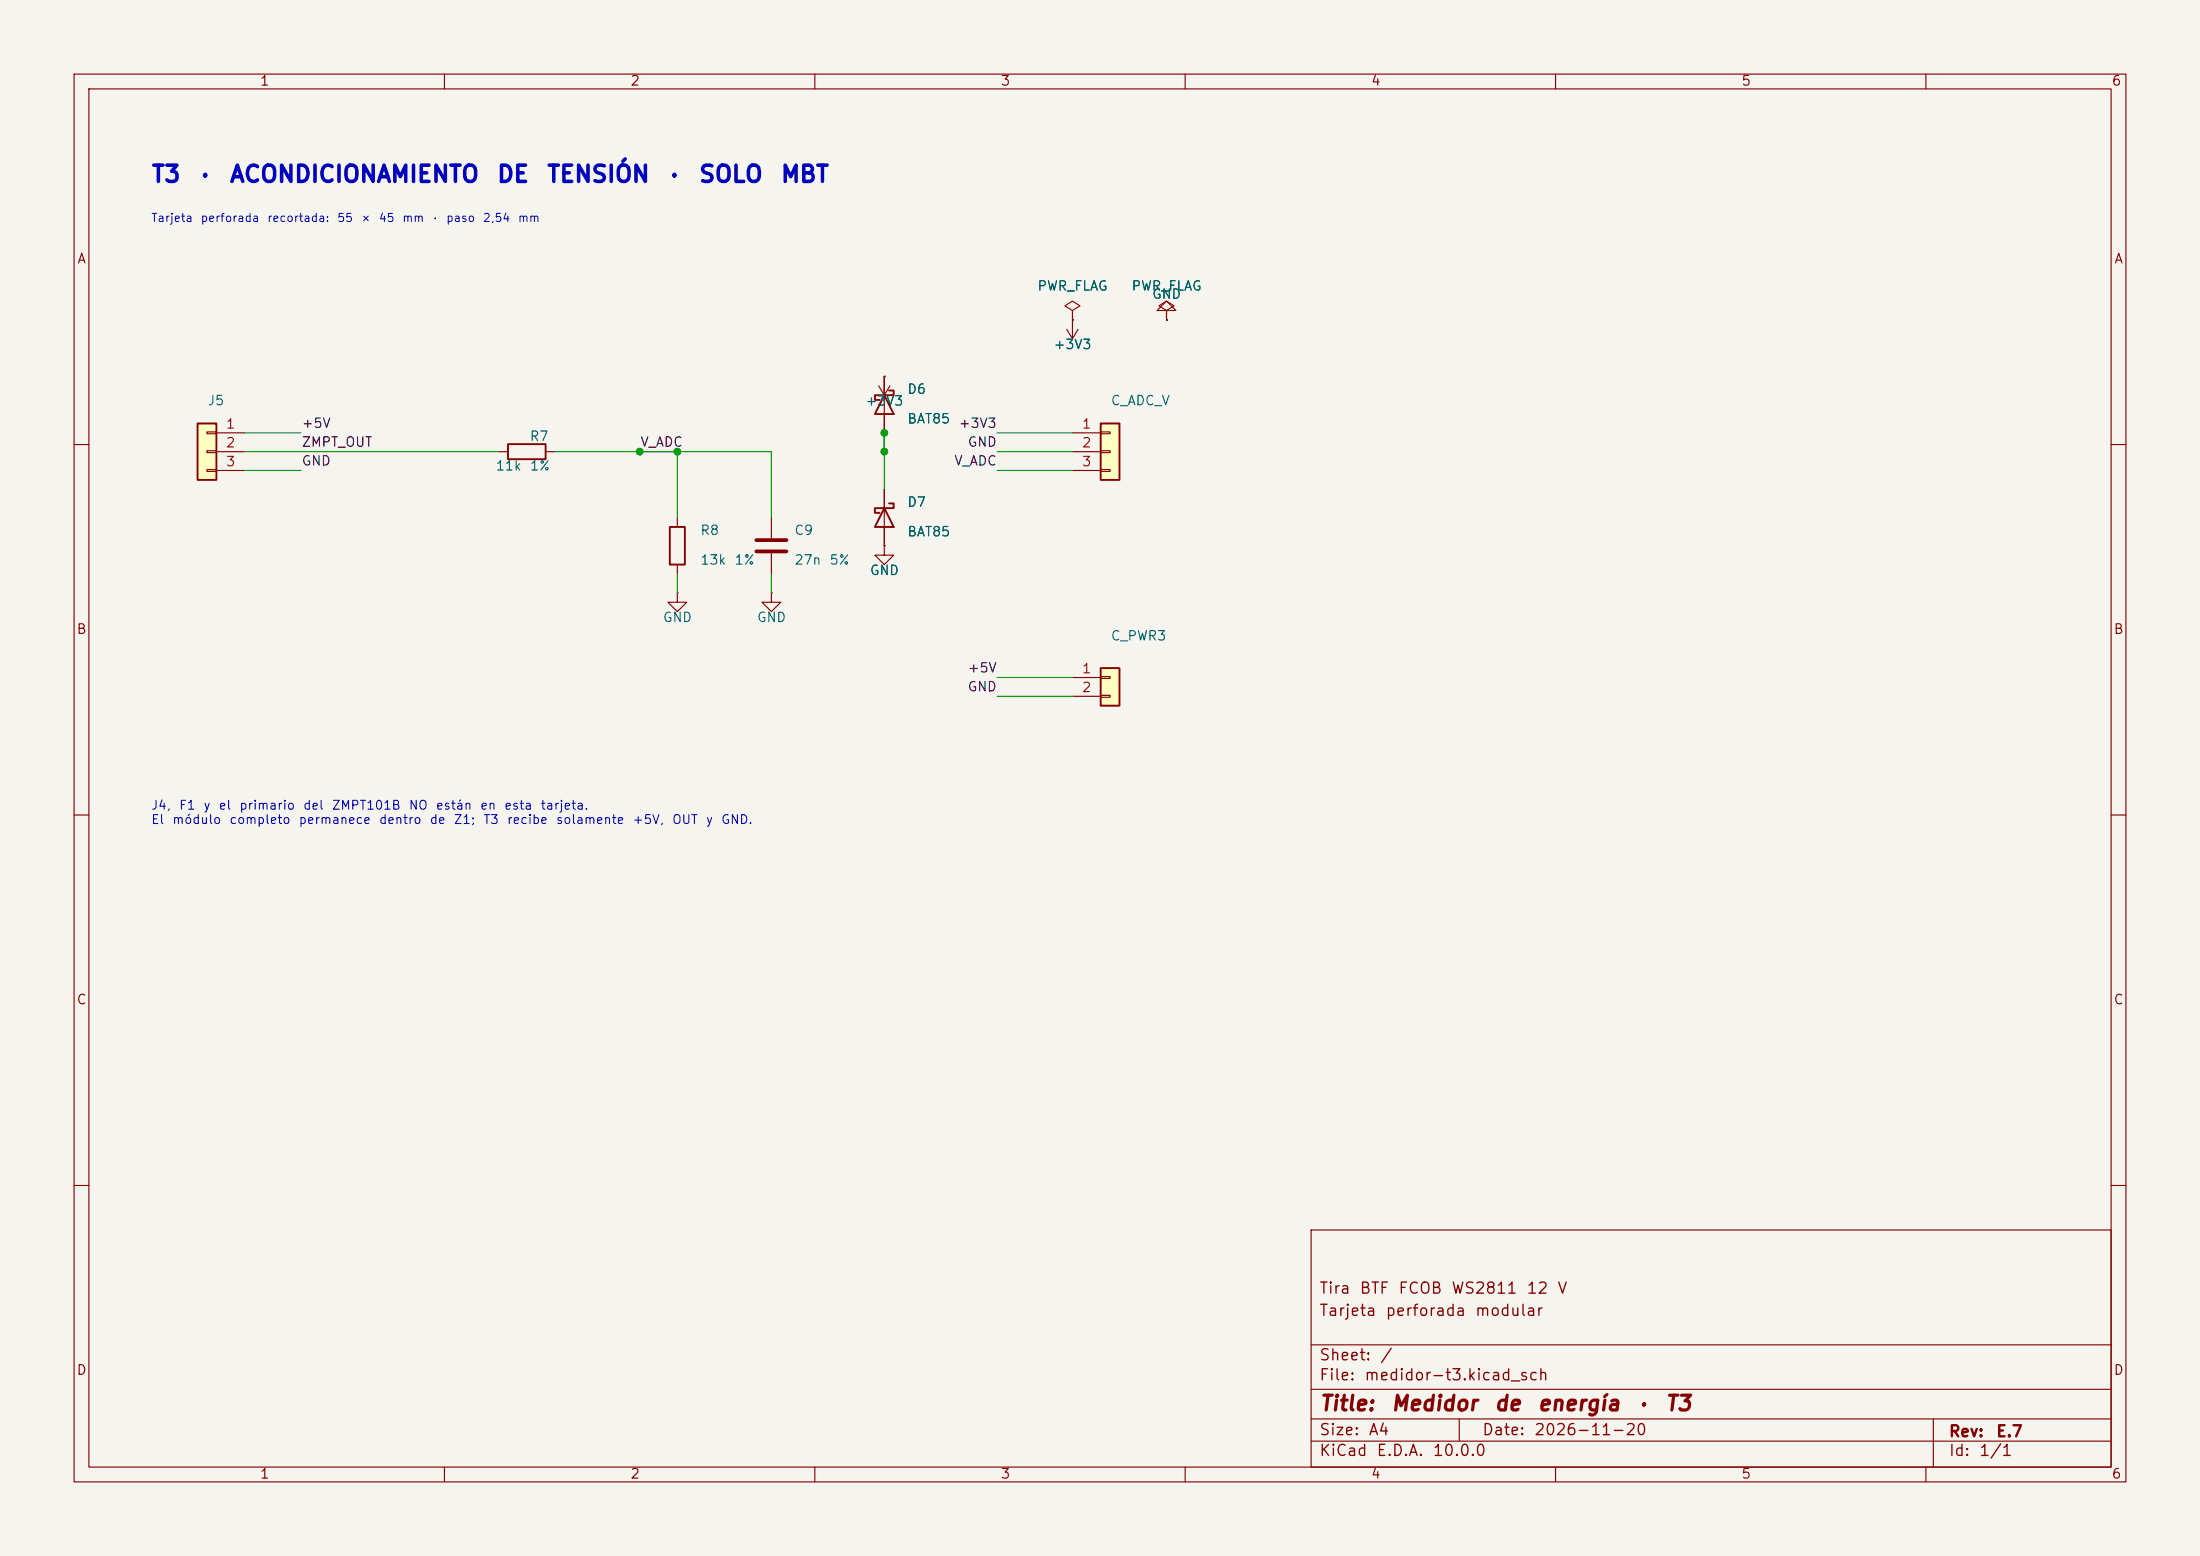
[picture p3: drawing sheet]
(kicad_sch
 (version 20250114)
 (generator "eeschema")
 (generator_version "9.0")
 (paper "A4")
 (title_block
  (title "Medidor de energía · T3")
  (date "2026-11-20")
  (rev "E.7")
  (company "")
  (comment 1 "Tarjeta perforada modular")
  (comment 2 "Tira BTF FCOB WS2811 12 V"))
 (lib_symbols
  (symbol "Connector_Generic:Conn_01x03"
   (pin_names
    (offset 1.016) (hide yes)) (exclude_from_sim no) (in_bom yes) (on_board yes)
   (in_pos_files yes)
   (duplicate_pin_numbers_are_jumpers no)
   (property "Reference" "J" (at 0 5.08 0) (show_name no) (do_not_autoplace no) (effects (font (size 1.27 1.27))))
   (property "Value" "Conn_01x03" (at 0 -5.08 0) (show_name no) (do_not_autoplace no) (effects (font (size 1.27 1.27))))
   (property "Footprint" "" (at 0 0 0) (show_name no) (do_not_autoplace no) (hide yes) (effects (font (size 1.27 1.27))))
   (property "Datasheet" "" (at 0 0 0) (show_name no) (do_not_autoplace no) (hide yes) (effects (font (size 1.27 1.27))))
   (property "Description" "Generic connector, single row, 01x03, script generated (kicad-library-utils/schlib/autogen/connector/)" (at 0 0 0) (show_name no) (do_not_autoplace no) (hide yes) (effects (font (size 1.27 1.27))))
   (symbol "Conn_01x03_1_1"
    (rectangle (start -1.27 3.81) (end 1.27 -3.81) (stroke (width 0.254) (type default)) (fill (type background)))
    (rectangle (start -1.27 2.667) (end 0 2.413) (stroke (width 0.1524) (type default)) (fill (type none)))
    (rectangle (start -1.27 0.127) (end 0 -0.127) (stroke (width 0.1524) (type default)) (fill (type none)))
    (rectangle (start -1.27 -2.413) (end 0 -2.667) (stroke (width 0.1524) (type default)) (fill (type none)))
    (pin passive line (at -5.08 2.54 0) (length 3.81) (name "Pin_1" (effects (font (size 1.27 1.27)))) (number "1" (effects (font (size 1.27 1.27)))))
    (pin passive line (at -5.08 0 0) (length 3.81) (name "Pin_2" (effects (font (size 1.27 1.27)))) (number "2" (effects (font (size 1.27 1.27)))))
    (pin passive line (at -5.08 -2.54 0) (length 3.81) (name "Pin_3" (effects (font (size 1.27 1.27)))) (number "3" (effects (font (size 1.27 1.27))))))
   (embedded_fonts no))
  (symbol "Device:R"
   (pin_numbers (hide yes))
   (pin_names
    (offset 0)) (exclude_from_sim no) (in_bom yes) (on_board yes)
   (in_pos_files yes)
   (duplicate_pin_numbers_are_jumpers no)
   (property "Reference" "R" (at 2.032 0 90) (show_name no) (do_not_autoplace no) (effects (font (size 1.27 1.27))))
   (property "Value" "R" (at 0 0 90) (show_name no) (do_not_autoplace no) (effects (font (size 1.27 1.27))))
   (property "Footprint" "" (at -1.778 0 90) (show_name no) (do_not_autoplace no) (hide yes) (effects (font (size 1.27 1.27))))
   (property "Datasheet" "" (at 0 0 0) (show_name no) (do_not_autoplace no) (hide yes) (effects (font (size 1.27 1.27))))
   (property "Description" "Resistor" (at 0 0 0) (show_name no) (do_not_autoplace no) (hide yes) (effects (font (size 1.27 1.27))))
   (symbol "R_0_1"
    (rectangle (start -1.016 -2.54) (end 1.016 2.54) (stroke (width 0.254) (type default)) (fill (type none))))
   (symbol "R_1_1"
    (pin passive line (at 0 3.81 270) (length 1.27) (name "" (effects (font (size 1.27 1.27)))) (number "1" (effects (font (size 1.27 1.27)))))
    (pin passive line (at 0 -3.81 90) (length 1.27) (name "" (effects (font (size 1.27 1.27)))) (number "2" (effects (font (size 1.27 1.27))))))
   (embedded_fonts no))
  (symbol "Device:C"
   (pin_numbers (hide yes))
   (pin_names
    (offset 0.254)) (exclude_from_sim no) (in_bom yes) (on_board yes)
   (in_pos_files yes)
   (duplicate_pin_numbers_are_jumpers no)
   (property "Reference" "C" (at 0.635 2.54 0) (show_name no) (do_not_autoplace no) (effects (font (size 1.27 1.27)) (justify left)))
   (property "Value" "C" (at 0.635 -2.54 0) (show_name no) (do_not_autoplace no) (effects (font (size 1.27 1.27)) (justify left)))
   (property "Footprint" "" (at 0.9652 -3.81 0) (show_name no) (do_not_autoplace no) (hide yes) (effects (font (size 1.27 1.27))))
   (property "Datasheet" "" (at 0 0 0) (show_name no) (do_not_autoplace no) (hide yes) (effects (font (size 1.27 1.27))))
   (property "Description" "Unpolarized capacitor" (at 0 0 0) (show_name no) (do_not_autoplace no) (hide yes) (effects (font (size 1.27 1.27))))
   (symbol "C_0_1"
    (polyline (pts (xy -2.032 0.762) (xy 2.032 0.762)) (stroke (width 0.508) (type default)) (fill (type none)))
    (polyline (pts (xy -2.032 -0.762) (xy 2.032 -0.762)) (stroke (width 0.508) (type default)) (fill (type none))))
   (symbol "C_1_1"
    (pin passive line (at 0 3.81 270) (length 2.794) (name "" (effects (font (size 1.27 1.27)))) (number "1" (effects (font (size 1.27 1.27)))))
    (pin passive line (at 0 -3.81 90) (length 2.794) (name "" (effects (font (size 1.27 1.27)))) (number "2" (effects (font (size 1.27 1.27))))))
   (embedded_fonts no))
  (symbol "power:GND"
   (power global)
   (pin_numbers (hide yes))
   (pin_names
    (offset 0) (hide yes)) (exclude_from_sim no) (in_bom yes) (on_board yes)
   (in_pos_files yes)
   (duplicate_pin_numbers_are_jumpers no)
   (property "Reference" "#PWR" (at 0 -6.35 0) (show_name no) (do_not_autoplace no) (hide yes) (effects (font (size 1.27 1.27))))
   (property "Value" "GND" (at 0 -3.81 0) (show_name no) (do_not_autoplace no) (effects (font (size 1.27 1.27))))
   (property "Footprint" "" (at 0 0 0) (show_name no) (do_not_autoplace no) (hide yes) (effects (font (size 1.27 1.27))))
   (property "Datasheet" "" (at 0 0 0) (show_name no) (do_not_autoplace no) (hide yes) (effects (font (size 1.27 1.27))))
   (property "Description" "Power symbol creates a global label with name \"GND\" , ground" (at 0 0 0) (show_name no) (do_not_autoplace no) (hide yes) (effects (font (size 1.27 1.27))))
   (symbol "GND_0_1"
    (polyline (pts (xy 0 0) (xy 0 -1.27) (xy 1.27 -1.27) (xy 0 -2.54) (xy -1.27 -1.27) (xy 0 -1.27)) (stroke (width 0) (type default)) (fill (type none))))
   (symbol "GND_1_1"
    (pin power_in line (at 0 0 270) (length 0) (name "" (effects (font (size 1.27 1.27)))) (number "1" (effects (font (size 1.27 1.27))))))
   (embedded_fonts no))
  (symbol "Device:D_Schottky"
   (pin_numbers (hide yes))
   (pin_names
    (offset 1.016) (hide yes)) (exclude_from_sim no) (in_bom yes) (on_board yes)
   (in_pos_files yes)
   (duplicate_pin_numbers_are_jumpers no)
   (property "Reference" "D" (at 0 2.54 0) (show_name no) (do_not_autoplace no) (effects (font (size 1.27 1.27))))
   (property "Value" "D_Schottky" (at 0 -2.54 0) (show_name no) (do_not_autoplace no) (effects (font (size 1.27 1.27))))
   (property "Footprint" "" (at 0 0 0) (show_name no) (do_not_autoplace no) (hide yes) (effects (font (size 1.27 1.27))))
   (property "Datasheet" "" (at 0 0 0) (show_name no) (do_not_autoplace no) (hide yes) (effects (font (size 1.27 1.27))))
   (property "Description" "Schottky diode" (at 0 0 0) (show_name no) (do_not_autoplace no) (hide yes) (effects (font (size 1.27 1.27))))
   (symbol "D_Schottky_0_1"
    (polyline (pts (xy -1.905 0.635) (xy -1.905 1.27) (xy -1.27 1.27) (xy -1.27 -1.27) (xy -0.635 -1.27) (xy -0.635 -0.635)) (stroke (width 0.254) (type default)) (fill (type none)))
    (polyline (pts (xy 1.27 1.27) (xy 1.27 -1.27) (xy -1.27 0) (xy 1.27 1.27)) (stroke (width 0.254) (type default)) (fill (type none)))
    (polyline (pts (xy 1.27 0) (xy -1.27 0)) (stroke (width 0) (type default)) (fill (type none))))
   (symbol "D_Schottky_1_1"
    (pin passive line (at -3.81 0 0) (length 2.54) (name "K" (effects (font (size 1.27 1.27)))) (number "1" (effects (font (size 1.27 1.27)))))
    (pin passive line (at 3.81 0 180) (length 2.54) (name "A" (effects (font (size 1.27 1.27)))) (number "2" (effects (font (size 1.27 1.27))))))
   (embedded_fonts no))
  (symbol "power:+3V3"
   (power global)
   (pin_numbers (hide yes))
   (pin_names
    (offset 0) (hide yes)) (exclude_from_sim no) (in_bom yes) (on_board yes)
   (in_pos_files yes)
   (duplicate_pin_numbers_are_jumpers no)
   (property "Reference" "#PWR" (at 0 -3.81 0) (show_name no) (do_not_autoplace no) (hide yes) (effects (font (size 1.27 1.27))))
   (property "Value" "+3V3" (at 0 3.556 0) (show_name no) (do_not_autoplace no) (effects (font (size 1.27 1.27))))
   (property "Footprint" "" (at 0 0 0) (show_name no) (do_not_autoplace no) (hide yes) (effects (font (size 1.27 1.27))))
   (property "Datasheet" "" (at 0 0 0) (show_name no) (do_not_autoplace no) (hide yes) (effects (font (size 1.27 1.27))))
   (property "Description" "Power symbol creates a global label with name \"+3V3\"" (at 0 0 0) (show_name no) (do_not_autoplace no) (hide yes) (effects (font (size 1.27 1.27))))
   (symbol "+3V3_0_1"
    (polyline (pts (xy -0.762 1.27) (xy 0 2.54)) (stroke (width 0) (type default)) (fill (type none)))
    (polyline (pts (xy 0 2.54) (xy 0.762 1.27)) (stroke (width 0) (type default)) (fill (type none)))
    (polyline (pts (xy 0 0) (xy 0 2.54)) (stroke (width 0) (type default)) (fill (type none))))
   (symbol "+3V3_1_1"
    (pin power_in line (at 0 0 90) (length 0) (name "" (effects (font (size 1.27 1.27)))) (number "1" (effects (font (size 1.27 1.27))))))
   (embedded_fonts no))
  (symbol "Connector_Generic:Conn_01x02"
   (pin_names
    (offset 1.016) (hide yes)) (exclude_from_sim no) (in_bom yes) (on_board yes)
   (in_pos_files yes)
   (duplicate_pin_numbers_are_jumpers no)
   (property "Reference" "J" (at 0 2.54 0) (show_name no) (do_not_autoplace no) (effects (font (size 1.27 1.27))))
   (property "Value" "Conn_01x02" (at 0 -5.08 0) (show_name no) (do_not_autoplace no) (effects (font (size 1.27 1.27))))
   (property "Footprint" "" (at 0 0 0) (show_name no) (do_not_autoplace no) (hide yes) (effects (font (size 1.27 1.27))))
   (property "Datasheet" "" (at 0 0 0) (show_name no) (do_not_autoplace no) (hide yes) (effects (font (size 1.27 1.27))))
   (property "Description" "Generic connector, single row, 01x02, script generated (kicad-library-utils/schlib/autogen/connector/)" (at 0 0 0) (show_name no) (do_not_autoplace no) (hide yes) (effects (font (size 1.27 1.27))))
   (symbol "Conn_01x02_1_1"
    (rectangle (start -1.27 1.27) (end 1.27 -3.81) (stroke (width 0.254) (type default)) (fill (type background)))
    (rectangle (start -1.27 0.127) (end 0 -0.127) (stroke (width 0.1524) (type default)) (fill (type none)))
    (rectangle (start -1.27 -2.413) (end 0 -2.667) (stroke (width 0.1524) (type default)) (fill (type none)))
    (pin passive line (at -5.08 0 0) (length 3.81) (name "Pin_1" (effects (font (size 1.27 1.27)))) (number "1" (effects (font (size 1.27 1.27)))))
    (pin passive line (at -5.08 -2.54 0) (length 3.81) (name "Pin_2" (effects (font (size 1.27 1.27)))) (number "2" (effects (font (size 1.27 1.27))))))
   (embedded_fonts no))
  (symbol "power:PWR_FLAG"
   (power global)
   (pin_numbers (hide yes))
   (pin_names
    (offset 0) (hide yes)) (exclude_from_sim no) (in_bom yes) (on_board yes)
   (in_pos_files yes)
   (duplicate_pin_numbers_are_jumpers no)
   (property "Reference" "#FLG" (at 0 1.905 0) (show_name no) (do_not_autoplace no) (hide yes) (effects (font (size 1.27 1.27))))
   (property "Value" "PWR_FLAG" (at 0 3.81 0) (show_name no) (do_not_autoplace no) (effects (font (size 1.27 1.27))))
   (property "Footprint" "" (at 0 0 0) (show_name no) (do_not_autoplace no) (hide yes) (effects (font (size 1.27 1.27))))
   (property "Datasheet" "" (at 0 0 0) (show_name no) (do_not_autoplace no) (hide yes) (effects (font (size 1.27 1.27))))
   (property "Description" "Special symbol for telling ERC where power comes from" (at 0 0 0) (show_name no) (do_not_autoplace no) (hide yes) (effects (font (size 1.27 1.27))))
   (symbol "PWR_FLAG_0_0"
    (pin power_out line (at 0 0 90) (length 0) (name "" (effects (font (size 1.27 1.27)))) (number "1" (effects (font (size 1.27 1.27))))))
   (symbol "PWR_FLAG_0_1"
    (polyline (pts (xy 0 0) (xy 0 1.27) (xy -1.016 1.905) (xy 0 2.54) (xy 1.016 1.905) (xy 0 1.27)) (stroke (width 0) (type default)) (fill (type none))))
   (embedded_fonts no)))
 (junction
  (at 86.36 60.96)
  (diameter 0)
  (color 0 0 0 0))
 (junction
  (at 91.44 60.96)
  (diameter 0)
  (color 0 0 0 0))
 (junction
  (at 119.38 58.42)
  (diameter 0)
  (color 0 0 0 0))
 (junction
  (at 119.38 60.96)
  (diameter 0)
  (color 0 0 0 0))
 (wire
  (pts (xy 33.02 58.42) (xy 40.64 58.42))
  (stroke (width 0) (type default)))
 (wire
  (pts (xy 33.02 60.96) (xy 40.64 60.96))
  (stroke (width 0) (type default)))
 (wire
  (pts (xy 33.02 63.5) (xy 40.64 63.5))
  (stroke (width 0) (type default)))
 (wire
  (pts (xy 40.64 60.96) (xy 67.31 60.96))
  (stroke (width 0) (type default)))
 (wire
  (pts (xy 74.93 60.96) (xy 86.36 60.96))
  (stroke (width 0) (type default)))
 (wire
  (pts (xy 91.44 69.85) (xy 91.44 60.96))
  (stroke (width 0) (type default)))
 (wire
  (pts (xy 91.44 60.96) (xy 86.36 60.96))
  (stroke (width 0) (type default)))
 (wire
  (pts (xy 91.44 77.47) (xy 91.44 80.01))
  (stroke (width 0) (type default)))
 (wire
  (pts (xy 104.14 69.85) (xy 104.14 60.96))
  (stroke (width 0) (type default)))
 (wire
  (pts (xy 104.14 60.96) (xy 86.36 60.96))
  (stroke (width 0) (type default)))
 (wire
  (pts (xy 104.14 77.47) (xy 104.14 80.01))
  (stroke (width 0) (type default)))
 (wire
  (pts (xy 119.38 60.96) (xy 119.38 58.42))
  (stroke (width 0) (type default)))
 (wire
  (pts (xy 119.38 58.42) (xy 119.38 66.04))
  (stroke (width 0) (type default)))
 (wire
  (pts (xy 144.78 58.42) (xy 134.62 58.42))
  (stroke (width 0) (type default)))
 (wire
  (pts (xy 144.78 60.96) (xy 134.62 60.96))
  (stroke (width 0) (type default)))
 (wire
  (pts (xy 144.78 63.5) (xy 134.62 63.5))
  (stroke (width 0) (type default)))
 (wire
  (pts (xy 144.78 91.44) (xy 134.62 91.44))
  (stroke (width 0) (type default)))
 (wire
  (pts (xy 144.78 93.98) (xy 134.62 93.98))
  (stroke (width 0) (type default)))
 (text "T3 · ACONDICIONAMIENTO DE TENSIÓN · SOLO MBT"
  (exclude_from_sim no)
  (at 20.32 25.4 0)
  (effects (font (size 2.2 2.2)
    (bold yes)) (justify left bottom)))
 (text "Tarjeta perforada recortada: 55 × 45 mm · paso 2,54 mm"
  (exclude_from_sim no)
  (at 20.32 30.48 0)
  (effects (font (size 1.1 1.1)) (justify left bottom)))
 (symbol
  (lib_id "Connector_Generic:Conn_01x03")
  (at 27.94 60.96 0)
  (mirror y)
  (unit 1)
  (exclude_from_sim no)
  (in_bom yes)
  (on_board yes)
  (dnp no)
  (property "Reference" "J5" (at 27.94 54.15 0) (effects (font (size 1.27 1.27)) (justify right)))
  (property "Value" "ZMPT MBT: +5V / OUT / GND" (at 30.94 62.96 0) (effects (font (size 1.27 1.27)) (justify right) (hide yes)))
  (property "Footprint" "Connector_JST:JST_XH_B3B-XH-A_1x03_P2.50mm_Vertical" (at 27.94 60.96 0) (effects (font (size 1.27 1.27)) (hide yes)))
  (property "Datasheet" "" (at 27.94 60.96 0) (effects (font (size 1.27 1.27)) (hide yes)))
  (pin "1")
  (pin "2")
  (pin "3"))
 (label "+5V"
  (at 40.64 58.42 0)
  (effects (font (size 1.27 1.27)) (justify left bottom)))
 (label "ZMPT_OUT"
  (at 40.64 60.96 0)
  (effects (font (size 1.27 1.27)) (justify left bottom)))
 (label "GND"
  (at 40.64 63.5 0)
  (effects (font (size 1.27 1.27)) (justify left bottom)))
 (symbol
  (lib_id "Device:R")
  (at 71.12 60.96 90)
  (unit 1)
  (exclude_from_sim no)
  (in_bom yes)
  (on_board yes)
  (dnp no)
  (property "Reference" "R7" (at 74.12 58.96 90) (effects (font (size 1.27 1.27)) (justify left)))
  (property "Value" "11k 1%" (at 74.12 62.96 90) (effects (font (size 1.27 1.27)) (justify left)))
  (property "Footprint" "Resistor_THT:R_Axial_DIN0207_L6.3mm_D2.5mm_P10.16mm_Horizontal" (at 71.12 60.96 0) (effects (font (size 1.27 1.27)) (hide yes)))
  (property "Datasheet" "" (at 71.12 60.96 0) (effects (font (size 1.27 1.27)) (hide yes)))
  (pin "1")
  (pin "2"))
 (label "V_ADC"
  (at 86.36 60.96 0)
  (effects (font (size 1.27 1.27)) (justify left bottom)))
 (symbol
  (lib_id "Device:R")
  (at 91.44 73.66 0)
  (unit 1)
  (exclude_from_sim no)
  (in_bom yes)
  (on_board yes)
  (dnp no)
  (property "Reference" "R8" (at 94.44 71.66 0) (effects (font (size 1.27 1.27)) (justify left)))
  (property "Value" "13k 1%" (at 94.44 75.66 0) (effects (font (size 1.27 1.27)) (justify left)))
  (property "Footprint" "Resistor_THT:R_Axial_DIN0207_L6.3mm_D2.5mm_P10.16mm_Horizontal" (at 91.44 73.66 0) (effects (font (size 1.27 1.27)) (hide yes)))
  (property "Datasheet" "" (at 91.44 73.66 0) (effects (font (size 1.27 1.27)) (hide yes)))
  (pin "1")
  (pin "2"))
 (symbol
  (lib_id "Device:C")
  (at 104.14 73.66 0)
  (unit 1)
  (exclude_from_sim no)
  (in_bom yes)
  (on_board yes)
  (dnp no)
  (property "Reference" "C9" (at 107.14 71.66 0) (effects (font (size 1.27 1.27)) (justify left)))
  (property "Value" "27n 5%" (at 107.14 75.66 0) (effects (font (size 1.27 1.27)) (justify left)))
  (property "Footprint" "Capacitor_THT:C_Disc_D5.0mm_W2.5mm_P5.00mm" (at 104.14 73.66 0) (effects (font (size 1.27 1.27)) (hide yes)))
  (property "Datasheet" "" (at 104.14 73.66 0) (effects (font (size 1.27 1.27)) (hide yes)))
  (pin "1")
  (pin "2"))
 (symbol
  (lib_id "power:GND")
  (at 91.44 80.01 0)
  (unit 1)
  (exclude_from_sim no)
  (in_bom no)
  (on_board yes)
  (dnp no)
  (property "Reference" "#PWR001" (at 91.44 80.01 0) (effects (font (size 1.27 1.27)) (hide yes)))
  (property "Value" "GND" (at 91.44 83.41 0) (effects (font (size 1.27 1.27))))
  (property "Footprint" "" (at 91.44 80.01 0) (effects (font (size 1.27 1.27)) (hide yes)))
  (property "Datasheet" "" (at 91.44 80.01 0) (effects (font (size 1.27 1.27)) (hide yes)))
  (pin "1"))
 (symbol
  (lib_id "power:GND")
  (at 104.14 80.01 0)
  (unit 1)
  (exclude_from_sim no)
  (in_bom no)
  (on_board yes)
  (dnp no)
  (property "Reference" "#PWR002" (at 104.14 80.01 0) (effects (font (size 1.27 1.27)) (hide yes)))
  (property "Value" "GND" (at 104.14 83.41 0) (effects (font (size 1.27 1.27))))
  (property "Footprint" "" (at 104.14 80.01 0) (effects (font (size 1.27 1.27)) (hide yes)))
  (property "Datasheet" "" (at 104.14 80.01 0) (effects (font (size 1.27 1.27)) (hide yes)))
  (pin "1"))
 (symbol
  (lib_id "Device:D_Schottky")
  (at 119.38 54.61 270)
  (unit 1)
  (exclude_from_sim no)
  (in_bom yes)
  (on_board yes)
  (dnp no)
  (property "Reference" "D6" (at 122.38 52.61 270) (effects (font (size 1.27 1.27)) (justify right)))
  (property "Value" "BAT85" (at 122.38 56.61 270) (effects (font (size 1.27 1.27)) (justify right)))
  (property "Footprint" "Diode_THT:D_DO-35_SOD27_P7.62mm_Horizontal" (at 119.38 54.61 0) (effects (font (size 1.27 1.27)) (hide yes)))
  (property "Datasheet" "" (at 119.38 54.61 0) (effects (font (size 1.27 1.27)) (hide yes)))
  (pin "1")
  (pin "2"))
 (symbol
  (lib_id "Device:D_Schottky")
  (at 119.38 69.85 270)
  (unit 1)
  (exclude_from_sim no)
  (in_bom yes)
  (on_board yes)
  (dnp no)
  (property "Reference" "D7" (at 122.38 67.85 270) (effects (font (size 1.27 1.27)) (justify right)))
  (property "Value" "BAT85" (at 122.38 71.85 270) (effects (font (size 1.27 1.27)) (justify right)))
  (property "Footprint" "Diode_THT:D_DO-35_SOD27_P7.62mm_Horizontal" (at 119.38 69.85 0) (effects (font (size 1.27 1.27)) (hide yes)))
  (property "Datasheet" "" (at 119.38 69.85 0) (effects (font (size 1.27 1.27)) (hide yes)))
  (pin "1")
  (pin "2"))
 (symbol
  (lib_id "power:+3V3")
  (at 119.38 50.8 180)
  (unit 1)
  (exclude_from_sim no)
  (in_bom no)
  (on_board yes)
  (dnp no)
  (property "Reference" "#PWR003" (at 119.38 50.8 0) (effects (font (size 1.27 1.27)) (hide yes)))
  (property "Value" "+3V3" (at 119.38 54.2 0) (effects (font (size 1.27 1.27))))
  (property "Footprint" "" (at 119.38 50.8 0) (effects (font (size 1.27 1.27)) (hide yes)))
  (property "Datasheet" "" (at 119.38 50.8 0) (effects (font (size 1.27 1.27)) (hide yes)))
  (pin "1"))
 (symbol
  (lib_id "power:GND")
  (at 119.38 73.66 0)
  (unit 1)
  (exclude_from_sim no)
  (in_bom no)
  (on_board yes)
  (dnp no)
  (property "Reference" "#PWR004" (at 119.38 73.66 0) (effects (font (size 1.27 1.27)) (hide yes)))
  (property "Value" "GND" (at 119.38 77.06 0) (effects (font (size 1.27 1.27))))
  (property "Footprint" "" (at 119.38 73.66 0) (effects (font (size 1.27 1.27)) (hide yes)))
  (property "Datasheet" "" (at 119.38 73.66 0) (effects (font (size 1.27 1.27)) (hide yes)))
  (pin "1"))
 (symbol
  (lib_id "Connector_Generic:Conn_01x03")
  (at 149.86 60.96 0)
  (unit 1)
  (exclude_from_sim no)
  (in_bom yes)
  (on_board yes)
  (dnp no)
  (property "Reference" "C_ADC_V" (at 149.86 54.15 0) (effects (font (size 1.27 1.27)) (justify left)))
  (property "Value" "+3V3 / GND / V_ADC" (at 152.86 62.96 0) (effects (font (size 1.27 1.27)) (justify left) (hide yes)))
  (property "Footprint" "Connector_JST:JST_XH_B3B-XH-A_1x03_P2.50mm_Vertical" (at 149.86 60.96 0) (effects (font (size 1.27 1.27)) (hide yes)))
  (property "Datasheet" "" (at 149.86 60.96 0) (effects (font (size 1.27 1.27)) (hide yes)))
  (pin "1")
  (pin "2")
  (pin "3"))
 (label "+3V3"
  (at 134.62 58.42 180)
  (effects (font (size 1.27 1.27)) (justify right bottom)))
 (label "GND"
  (at 134.62 60.96 180)
  (effects (font (size 1.27 1.27)) (justify right bottom)))
 (label "V_ADC"
  (at 134.62 63.5 180)
  (effects (font (size 1.27 1.27)) (justify right bottom)))
 (symbol
  (lib_id "Connector_Generic:Conn_01x02")
  (at 149.86 91.44 0)
  (unit 1)
  (exclude_from_sim no)
  (in_bom yes)
  (on_board yes)
  (dnp no)
  (property "Reference" "C_PWR3" (at 149.86 85.9 0) (effects (font (size 1.27 1.27)) (justify left)))
  (property "Value" "+5V / GND" (at 152.86 93.44 0) (effects (font (size 1.27 1.27)) (justify left) (hide yes)))
  (property "Footprint" "Connector_JST:JST_XH_B2B-XH-A_1x02_P2.50mm_Vertical" (at 149.86 91.44 0) (effects (font (size 1.27 1.27)) (hide yes)))
  (property "Datasheet" "" (at 149.86 91.44 0) (effects (font (size 1.27 1.27)) (hide yes)))
  (pin "1")
  (pin "2"))
 (label "+5V"
  (at 134.62 91.44 180)
  (effects (font (size 1.27 1.27)) (justify right bottom)))
 (label "GND"
  (at 134.62 93.98 180)
  (effects (font (size 1.27 1.27)) (justify right bottom)))
 (symbol
  (lib_id "power:+3V3")
  (at 144.78 43.18 180)
  (unit 1)
  (exclude_from_sim no)
  (in_bom no)
  (on_board yes)
  (dnp no)
  (property "Reference" "#PWR005" (at 144.78 43.18 0) (effects (font (size 1.27 1.27)) (hide yes)))
  (property "Value" "+3V3" (at 144.78 46.58 0) (effects (font (size 1.27 1.27))))
  (property "Footprint" "" (at 144.78 43.18 0) (effects (font (size 1.27 1.27)) (hide yes)))
  (property "Datasheet" "" (at 144.78 43.18 0) (effects (font (size 1.27 1.27)) (hide yes)))
  (pin "1"))
 (symbol
  (lib_id "power:PWR_FLAG")
  (at 144.78 43.18 0)
  (unit 1)
  (exclude_from_sim no)
  (in_bom no)
  (on_board yes)
  (dnp no)
  (property "Reference" "#FLG01" (at 144.78 43.18 0) (effects (font (size 1.27 1.27)) (hide yes)))
  (property "Value" "PWR_FLAG" (at 144.78 38.68 0) (effects (font (size 1.27 1.27))))
  (property "Footprint" "" (at 144.78 43.18 0) (effects (font (size 1.27 1.27)) (hide yes)))
  (property "Datasheet" "" (at 144.78 43.18 0) (effects (font (size 1.27 1.27)) (hide yes)))
  (pin "1"))
 (symbol
  (lib_id "power:GND")
  (at 157.48 43.18 180)
  (unit 1)
  (exclude_from_sim no)
  (in_bom no)
  (on_board yes)
  (dnp no)
  (property "Reference" "#PWR006" (at 157.48 43.18 0) (effects (font (size 1.27 1.27)) (hide yes)))
  (property "Value" "GND" (at 157.48 39.78 0) (effects (font (size 1.27 1.27))))
  (property "Footprint" "" (at 157.48 43.18 0) (effects (font (size 1.27 1.27)) (hide yes)))
  (property "Datasheet" "" (at 157.48 43.18 0) (effects (font (size 1.27 1.27)) (hide yes)))
  (pin "1"))
 (symbol
  (lib_id "power:PWR_FLAG")
  (at 157.48 43.18 0)
  (unit 1)
  (exclude_from_sim no)
  (in_bom no)
  (on_board yes)
  (dnp no)
  (property "Reference" "#FLG02" (at 157.48 43.18 0) (effects (font (size 1.27 1.27)) (hide yes)))
  (property "Value" "PWR_FLAG" (at 157.48 38.68 0) (effects (font (size 1.27 1.27))))
  (property "Footprint" "" (at 157.48 43.18 0) (effects (font (size 1.27 1.27)) (hide yes)))
  (property "Datasheet" "" (at 157.48 43.18 0) (effects (font (size 1.27 1.27)) (hide yes)))
  (pin "1"))
 (text "J4, F1 y el primario del ZMPT101B NO están en esta tarjeta.\nEl módulo completo permanece dentro de Z1; T3 recibe solamente +5V, OUT y GND."
  (exclude_from_sim no)
  (at 20.32 111.76 0)
  (effects (font (size 1.2 1.2)) (justify left bottom)))
 (sheet_instances
  (path ""
   (page "1")))
 (embedded_fonts no))
